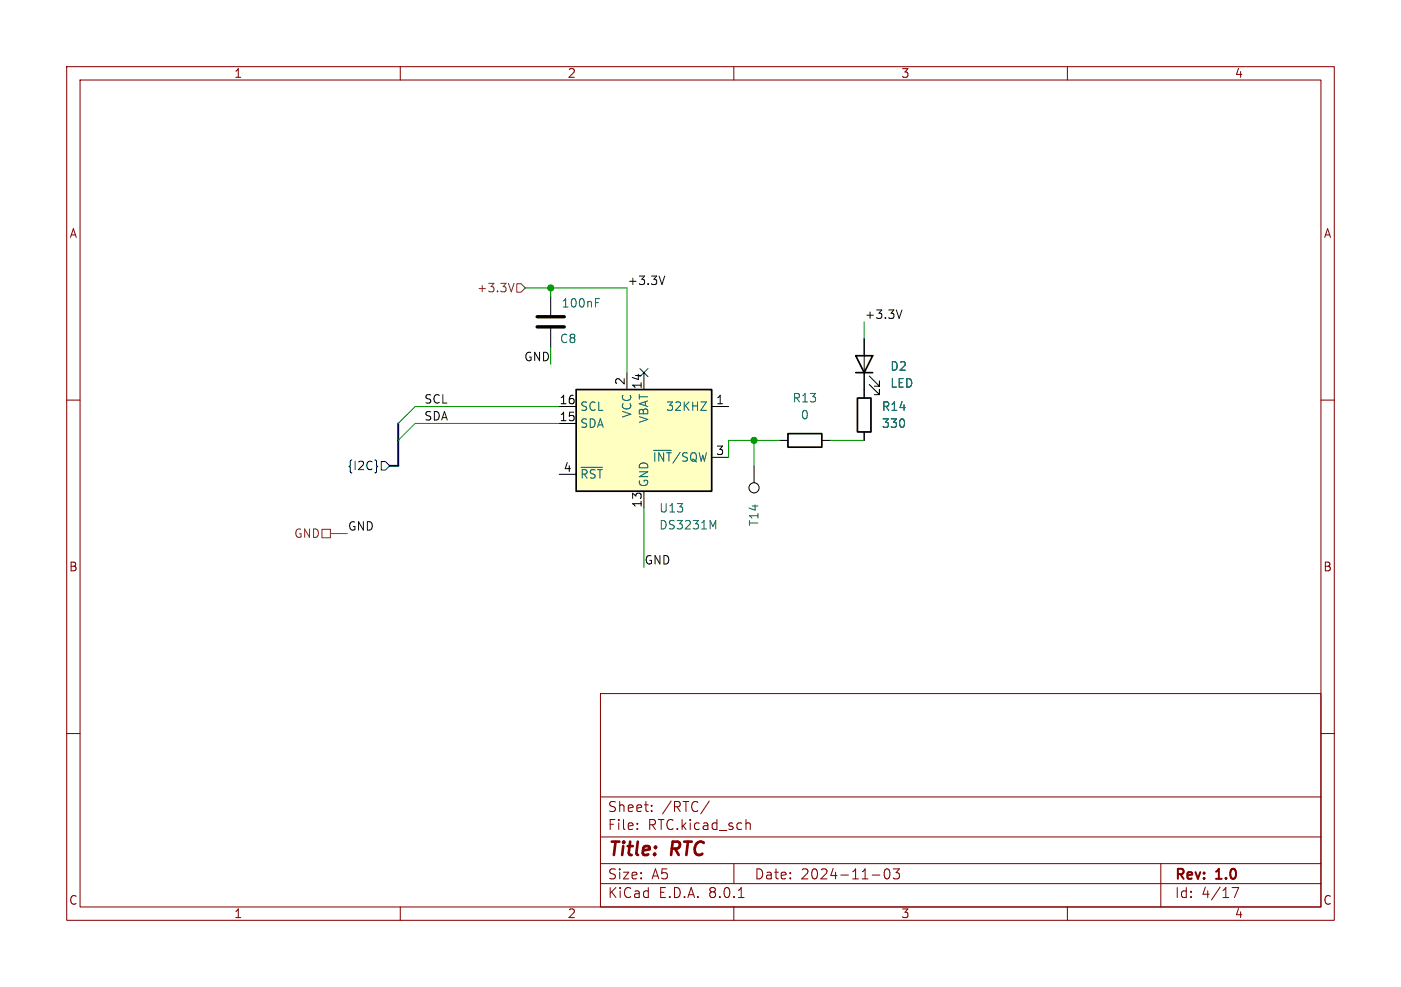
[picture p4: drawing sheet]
<svg xmlns="http://www.w3.org/2000/svg" width="210mm" height="148mm" viewBox="0 0 210 148" stroke-linecap="round" stroke-linejoin="round" font-family="sans-serif">
<g fill="none" stroke="#840000" stroke-width=".15">
<path d="M10 10h190v128h-190zM12 12h186v124h-186zM60 10v2M110 10v2M160 10v2M10 60h2M198 60h2M10 110h2M90 104h108v32h-108zM90 119.5h108M198 110h2M60 136v2"/>
<path d="M90 132.5h108M90 129.5h108M90 125.5h108M95.5 124.2v.2M95.5 123.5v.1M97.7 121.5v.2M97.7 120.8v.1M106.3 120.1l-1.3 1.9M110 136v2M110 129.5v3M110.7 134.6h.8M111.8 123.5a.37 .37 0 0 1 .7 .1v.8"/>
<path d="M130.8 131.2h1.1M132.7 130.4l.3-.1a.94 .94 0 0 1 0 1.5h-.1a.91 .91 0 0 1-.2-1.4zM133.9 130.3h.9l-.5 .6a.41 .41 0 0 1 .5 .2v.4l-.1 .2-.6 .1-.2-.2M160 136v2M174 129.5v6.5M184.7 133.1h1l-.7 1.5"/>
</g>
<path d="M86.4 58.4h20.3v15.3h-20.3z" fill="#ffffc2"/>
<path d="M86.4 58.4h20.3v15.3h-20.3zM128.3 53.3h2.5l-1.3 2.6zM128.3 55.9h2.5M128.5 59.7h2.1v5.1h-2.1zM118.1 65h5.1v2.1h-5.1z" fill="none" stroke="#000" stroke-width=".25"/>
<g fill="none" stroke="#000" stroke-width=".15">
<path d="M82.5 44.5v2.7M82.5 49.3v2.8M94 55.9v2.5M96.5 55.9v2.5M129.5 50.8v8.9M130.3 57.7l1.5 1.5v-.8v.8h-.7M130.3 56.4l1.5 1.5v-.7v.7h-.7M83.8 61h2.6M83.8 63.5h2.6M83.8 71.1h2.6M96.5 73.7v2.5M106.7 61h2.5"/>
<path d="M106.7 68.6h2.5M113 69.9v2.5M116.8 66h1.3M123.2 66h1.3M129.5 64.8v1.2"/>
<circle cx="113" cy="73.2" r=".76"/>
</g>
<path d="M89.3 45.4h.4M89.3 44.8h.6M87.1 70.1h3.2M105 60.3h.9l-.9 1.2h.9M106.9 79l.4-1v1.3" fill="none" stroke="#006464" stroke-width=".15"/>
<path d="M80.5 49h4.1M80.5 47.5h4.1" fill="none" stroke="#000" stroke-width=".51"/>
<path d="M77.1 42.5l-.5 1.3M77.5 42.5h.6l.6 .7-.6 .6h-.6zM48.3 79.4h1.2v1.2h-1.2z" fill="none" stroke="#725600" stroke-width=".15"/>
<path d="M95.9 55.3l1.2 1.2M97.1 55.3l-1.2 1.2M56.4 69.8l.2 .1-.2 .2M57.1 69.2h.7l.6 .7-.6 .6h-.7z" fill="none" stroke="#000084" stroke-width=".15"/>
<path d="M99.6 41.4l-.4 1.3M135.2 46.5l-.4 1.2" fill="none" stroke="#0f0f0f" stroke-width=".15"/>
<path d="M59.7 63.5v6.4h-1.3" fill="none" stroke="#000084" stroke-width=".3"/>
<path d="M78.7 43.2h15.3v12.7M82.5 43.2v1.3M82.5 52.1v2.5M129.5 48.3v2.5M83.8 63.5h-21.6l-2.5 2.5M83.8 61h-21.6l-2.5 2.5M96.5 76.2v8.9M113 66v3.9M116.8 66h-7.6v2.6M124.5 66h5M49.5 80h2.6" fill="none" stroke="#009600" stroke-width=".15"/>
<g fill="#009600" stroke="#009600" stroke-width=".15">
<circle cx="82.5" cy="43.2" r=".46"/>
<circle cx="113" cy="66" r=".46"/>
</g>
<g font-size="2.8" fill="#840000">
<text x="91" y="128.9">Title:</text>
<text x="100.7" y="128.9">RTC</text>
</g>
<g font-size="2.1" fill="#840000">
<text x="91" y="124.7">File:</text>
<text x="91" y="122">Sheet:</text>
<text x="97.1" y="124.7">RTC.kicad_sch</text>
<text x="99.2" y="122">/RTC/</text>
<text x="91" y="134.9">KiCad</text>
<text x="91" y="132.1">Size:</text>
<text x="97.7" y="132.1">A5</text>
<text x="98.7" y="134.9">E.D.A.</text>
<text x="106.3" y="134.9">8.0.1</text>
<text x="113" y="132.1">Date:</text>
<text x="120" y="132.1">2024-11-03</text>
<text x="176" y="132.3">Rev:</text>
<text x="176" y="134.9">Id:</text>
<text x="180.1" y="134.9">4/17</text>
<text x="182.4" y="132.3">1.0</text>
</g>
<g font-size="1.8" fill="#840000">
<text x="35" y="11.9">1</text>
<text x="85" y="11.9">2</text>
<text x="135" y="11.9">3</text>
<text x="185" y="11.9">4</text>
<text x="10.3" y="35.9">A</text>
<text x="198.4" y="35.9">A</text>
<text x="10.3" y="85.9">B</text>
<text x="198.3" y="85.9">B</text>
<text x="10.3" y="135.9">C</text>
<text x="35" y="137.9">1</text>
<text x="85" y="137.9">2</text>
<text x="135" y="137.9">3</text>
<text x="185" y="137.9">4</text>
<text x="198.3" y="135.9">C</text>
</g>
<g font-size="1.8" fill="#725600">
<text x="71.4" y="44">+3.3V</text>
<text x="44" y="80.9">GND</text>
</g>
<g font-size="1.8" fill="#006464">
<text x="84.1" y="46.3">100nF</text>
<text x="83.8" y="51.7">C8</text>
<text x="133.4" y="55.8">D2</text>
<text x="133.4" y="58.3">LED</text>
<text x="86.9" y="64.4">SDA</text>
<text x="86.9" y="61.8">SCL</text>
<text x="94.8" y="62.8" transform="rotate(-90 94.8 62.8)">VCC</text>
<text x="97.4" y="63.5" transform="rotate(-90 97.4 63.5)">VBAT</text>
<text x="99.7" y="61.8">32KHZ</text>
<text x="118.7" y="60.6">R13</text>
<text x="119.9" y="63.1">0</text>
<text x="132.1" y="64.4">330</text>
<text x="132.1" y="61.8">R14</text>
<text x="86.9" y="72">~{RST}</text>
<text x="97.7" y="69.4">~{INT}/SQW</text>
<text x="97.4" y="73.2" transform="rotate(-90 97.4 73.2)">GND</text>
<text x="98.7" y="77.1">U13</text>
<text x="98.7" y="79.6">DS3231M</text>
<text x="113.9" y="79" transform="rotate(-90 113.9 79)">T14</text>
</g>
<g font-size="1.8" fill="#0f0f0f">
<text x="94" y="42.8">+3.3V</text>
<text x="129.5" y="47.9">+3.3V</text>
<text x="78.5" y="54.3">GND</text>
<text x="63.5" y="60.6">SCL</text>
<text x="63.5" y="63.2">SDA</text>
<text x="52.1" y="79.7">GND</text>
<text x="96.5" y="84.7">GND</text>
</g>
<g font-size="1.8">
<text x="93.7" y="57.9" transform="rotate(-90 93.7 57.9)">2</text>
<text x="96.3" y="58.5" transform="rotate(-90 96.3 58.5)">14</text>
<text x="83.8" y="63.2">15</text>
<text x="83.8" y="60.7">16</text>
<text x="107.2" y="60.7">1</text>
<text x="84.4" y="70.9">4</text>
<text x="107.2" y="68.3">3</text>
<text x="96.3" y="76.2" transform="rotate(-90 96.3 76.2)">13</text>
</g>
<text font-size="1.8" fill="#000084" x="52" y="70.7">{I2C}</text>
</svg>
